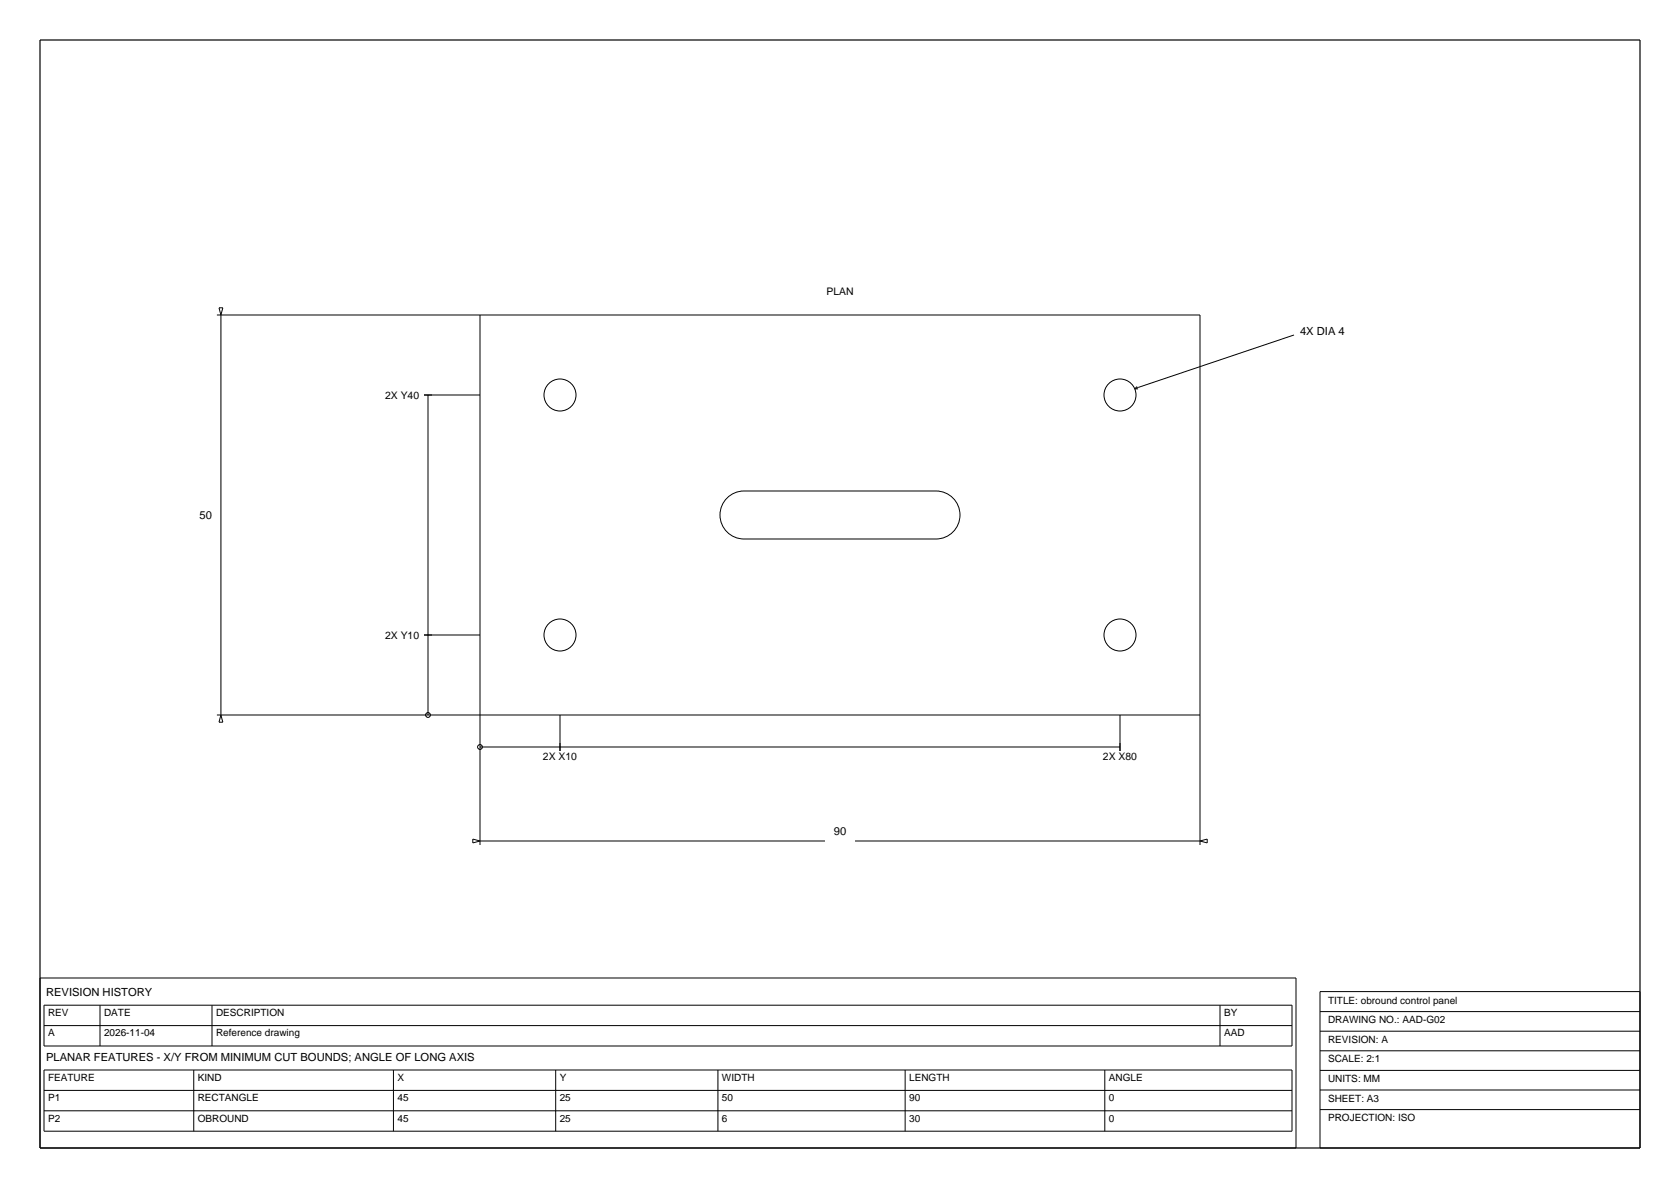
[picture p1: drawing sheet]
<svg xmlns="http://www.w3.org/2000/svg" width="420mm" height="297mm" viewBox="0 0 420 297" stroke-linecap="round" stroke-linejoin="round" font-family="sans-serif">
<path d="M10 10h400v277h-400z" fill="none" stroke="#000" stroke-width=".3"/>
<g fill="none" stroke="#000" stroke-width=".25">
<path d="M54.2 78.7h245.8v132.5M54.8 76.9h.9l-.5 1.8zM55.2 78.7v100M120 78.7v132.5M106 98.7h14M107 98.7v80M283.7 97.2h.8M284.3 96.6l-.6 .6M323.5 83.7l-39.8 13.5M181.8 124.5a6 6 0 0 1 4.2-1.8h48a6 6 0 0 1 6 6 6 6 0 0 1-6 6h-48a6 6 0 0 1-5.5-3.7 6 6 0 0 1 1.3-6.5zM106 158.7h14M54.2 178.7h245.8"/>
<path d="M55.2 178.7l.5 1.8h-.9zM140 178.7v9M280 178.7v9M120 186.7h160M118.2 209.8l1.8 .4-1.8 .5zM120 210.2h86.2M213.8 210.2h86.2M300 210.2l1.8-.4v.9zM10 244.5h314v42.5h-314zM11 251.3h312v10.2h-312zM11 256.4h312M25 251.3v10.2"/>
<path d="M53 251.3v10.2M305 251.3v10.2M330 247.9h80v39.1h-80zM330 252.9h80M330 257.8h80M11 267.5h312v15.3h-312zM11 272.6h312M11 277.7h312M48.4 267.5v15.3M98.4 267.5v15.3M138.9 267.5v15.3M179.5 267.5v15.3"/>
<path d="M226.3 267.5v15.3M276.2 267.5v15.3M330 262.7h80M330 267.6h80M330 272.5h80M330 277.4h80"/>
<circle cx="140" cy="98.7" r="4"/>
<circle cx="280" cy="98.7" r="4"/>
<circle cx="140" cy="158.7" r="4"/>
<circle cx="280" cy="158.7" r="4"/>
<circle cx="107" cy="178.7" r=".6"/>
<circle cx="120" cy="186.7" r=".6"/>
</g>
<g font-size="2.8">
<text x="325" y="83.7">4X DIA 4</text>
<text x="49.9" y="129.7">50</text>
<text x="208.4" y="208.8">90</text>
<text x="11.5" y="249">REVISION HISTORY</text>
<text x="11.5" y="265.2">PLANAR FEATURES - X/Y FROM MINIMUM CUT BOUNDS; ANGLE OF LONG AXIS</text>
</g>
<g font-size="2.6">
<text x="206.6" y="73.7">PLAN</text>
<text x="96.3" y="99.7">2X Y40</text>
<text x="96.3" y="159.7">2X Y10</text>
<text x="135.7" y="189.9">2X X10</text>
<text x="275.7" y="189.9">2X X80</text>
</g>
<g font-size="2.5">
<text x="332" y="250.9">TITLE: obround control panel</text>
<text x="12" y="254">REV</text>
<text x="26" y="254">DATE</text>
<text x="54" y="254">DESCRIPTION</text>
<text x="306" y="254">BY</text>
<text x="332" y="255.8">DRAWING NO.: AAD-G02</text>
<text x="12" y="259.1">A</text>
<text x="26" y="259.1">2026-11-04</text>
<text x="54" y="259.1">Reference drawing</text>
<text x="306" y="259.1">AAD</text>
<text x="332" y="260.7">REVISION: A</text>
<text x="332" y="265.6">SCALE: 2:1</text>
<text x="12" y="270.2">FEATURE</text>
<text x="12" y="275.3">P1</text>
<text x="49.4" y="270.2">KIND</text>
<text x="49.4" y="275.3">RECTANGLE</text>
<text x="99.4" y="270.2">X</text>
<text x="99.4" y="275.3">45</text>
<text x="139.9" y="270.2">Y</text>
<text x="139.9" y="275.3">25</text>
<text x="180.5" y="270.2">WIDTH</text>
<text x="180.5" y="275.3">50</text>
<text x="227.3" y="270.2">LENGTH</text>
<text x="227.3" y="275.3">90</text>
<text x="277.2" y="270.2">ANGLE</text>
<text x="277.2" y="275.3">0</text>
<text x="332" y="270.5">UNITS: MM</text>
<text x="332" y="275.4">SHEET: A3</text>
<text x="12" y="280.4">P2</text>
<text x="49.4" y="280.4">OBROUND</text>
<text x="99.4" y="280.4">45</text>
<text x="139.9" y="280.4">25</text>
<text x="180.5" y="280.4">6</text>
<text x="227.3" y="280.4">30</text>
<text x="277.2" y="280.4">0</text>
<text x="332" y="280.3">PROJECTION: ISO</text>
</g>
</svg>
